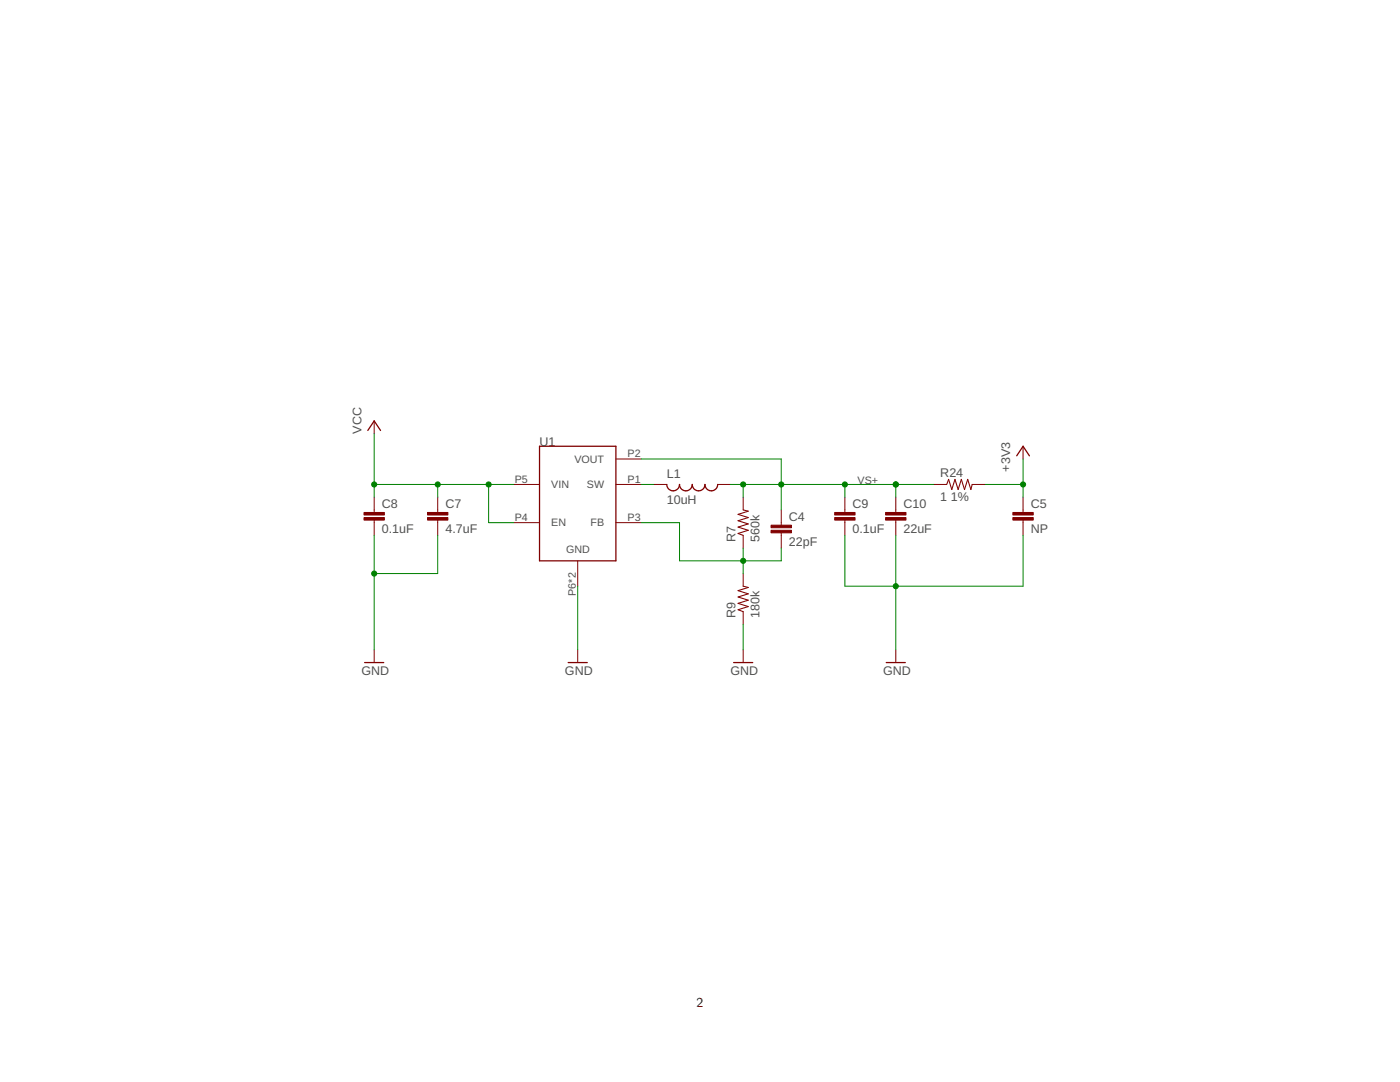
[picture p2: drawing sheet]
<svg xmlns="http://www.w3.org/2000/svg" width="279mm" height="216mm" viewBox="0 0 279 216" stroke-linecap="round" stroke-linejoin="round" font-family="sans-serif">
<g fill="none" stroke="#800000" stroke-width=".2">
<path d="M74.7 84v2.5M74.7 99.2v3.1M87.4 99.2v3.1M102.6 96.7h5.1M122.9 96.7h5.1M122.9 91.6h5.1M130.5 96.7h2.6M143.2 96.7h2.6M148.3 99.2v2.5M168.6 99.2v3.1M178.8 99.2v3.1M186.4 96.7h2.5"/>
<path d="M194 96.7h2.6M204.2 89v2.6M204.2 99.2v3.1M74.7 103.8v3M87.4 103.8v3M102.6 104.3h5.1M115.3 111.9v5.1M122.9 104.3h5.1M148.3 106.8v2.6M148.3 114.4v2.6M155.9 101.7v3.1M155.9 106.3v3.1"/>
<path d="M168.6 103.8v3M178.8 103.8v3M204.2 103.8v3M74.7 129.7v2.5M115.3 129.7v2.5M148.3 122v2.6M148.3 129.7v2.5M178.8 129.7v2.5"/>
</g>
<path d="M73.4 85.9l1.3-1.9 1.2 1.9M107.7 89h15.2v22.9h-15.2zM133.1 96.7a1.27 1.27 0 0 0 1.2 1.2 1.27 1.27 0 0 0 1.3-1.2 1.27 1.27 0 0 0 1.3 1.2 1.27 1.27 0 0 0 1.3-1.2 1.27 1.27 0 0 0 1.2 1.2 1.27 1.27 0 0 0 1.3-1.2 1.27 1.27 0 0 0 1.3 1.2 1.27 1.27 0 0 0 1.2-1.2M202.9 91l1.3-2 1.2 2M72.8 132.2h3.8M113.4 132.2h3.8M146.4 132.2h3.8M176.9 132.2h3.8" fill="none" stroke="#800000" stroke-width=".25"/>
<path d="M188.9 96.7l.4-1 .6 2 .7-2 .6 2 .7-2 .6 2 .6-2 .7 2 .2-1M148.3 101.7l1 .3-2 .6 2 .7-2 .6 2 .6-2 .7 2 .6-2 .6 1 .4M148.3 117l1 .2-2 .7 2 .6-2 .6 2 .7-2 .6 2 .6-2 .7 1 .3" fill="none" stroke="#800000" stroke-width=".21"/>
<g fill="#800000" stroke="#800000" stroke-width=".2">
<path d="M153.9 105.8h4v.5h-4z"/>
<path d="M153.9 104.8h4v.5h-4z"/>
<path d="M85.3 103.3h4.1v.5h-4.1z"/>
<path d="M85.3 102.3h4.1v.5h-4.1z"/>
<path d="M72.6 103.3h4.1v.5h-4.1z"/>
<path d="M72.6 102.3h4.1v.5h-4.1z"/>
<path d="M166.6 103.3h4v.5h-4z"/>
<path d="M166.6 102.3h4v.5h-4z"/>
<path d="M176.7 103.3h4.1v.5h-4.1z"/>
<path d="M176.7 102.3h4.1v.5h-4.1z"/>
<path d="M202.1 103.3h4.1v.5h-4.1z"/>
<path d="M202.1 102.3h4.1v.5h-4.1z"/>
</g>
<g fill="none" stroke="#008000" stroke-width=".2">
<path d="M74.7 86.5v12.7M74.7 96.7h27.9M87.4 96.7v2.5M97.5 96.7v7.6h5.1M128 91.6h27.9v10.1M128 96.7h2.5M145.8 96.7h40.6M148.3 96.7v2.5M168.6 96.7v2.5M178.8 96.7v2.5M196.6 96.7h7.6M204.2 91.6v7.6"/>
<path d="M74.7 106.8v22.9M87.4 106.8v7.6h-12.7M115.3 117v12.7M128 104.3h7.6v7.6h20.3v-2.5M148.3 109.4v5M168.6 106.8v10.2h35.6v-10.2M178.8 106.8v22.9M148.3 124.6v5.1"/>
</g>
<g fill="#008000" stroke="#008000" stroke-width=".2">
<circle cx="148.3" cy="111.9" r=".51"/>
<circle cx="74.7" cy="114.4" r=".51"/>
<circle cx="178.8" cy="117" r=".51"/>
<circle cx="74.7" cy="96.7" r=".51"/>
<circle cx="87.4" cy="96.7" r=".51"/>
<circle cx="97.5" cy="96.7" r=".51"/>
<circle cx="178.8" cy="96.7" r=".51"/>
<circle cx="155.9" cy="96.7" r=".51"/>
<circle cx="148.3" cy="96.7" r=".51"/>
<circle cx="168.6" cy="96.7" r=".51"/>
<circle cx="204.2" cy="96.7" r=".51"/>
</g>
<text font-size="2.7" x="139" y="200.9">2</text>
<g font-size="2.5" fill="#505050">
<text x="72.1" y="86.5" transform="rotate(-90 72.1 86.5)">VCC</text>
<text x="107.7" y="89.1">U1</text>
<text x="133.1" y="95.4">L1</text>
<text x="187.7" y="95.2">R24</text>
<text x="201.6" y="94.1" transform="rotate(-90 201.6 94.1)">+3V3</text>
<text x="76.2" y="101.4">C8</text>
<text x="88.9" y="101.4">C7</text>
<text x="133.1" y="100.5">10uH</text>
<text x="170.1" y="101.4">C9</text>
<text x="180.3" y="101.4">C10</text>
<text x="187.7" y="100">1</text>
<text x="189.7" y="100">1%</text>
<text x="205.7" y="101.4">C5</text>
<text x="76.2" y="106.4">0.1uF</text>
<text x="88.9" y="106.4">4.7uF</text>
<text x="157.4" y="103.9">C4</text>
<text x="170.1" y="106.4">0.1uF</text>
<text x="180.3" y="106.4">22uF</text>
<text x="205.7" y="106.4">NP</text>
<text x="146.8" y="108.1" transform="rotate(-90 146.8 108.1)">R7</text>
<text x="151.6" y="108.1" transform="rotate(-90 151.6 108.1)">560k</text>
<text x="157.4" y="109">22pF</text>
<text x="146.8" y="123.3" transform="rotate(-90 146.8 123.3)">R9</text>
<text x="151.6" y="123.3" transform="rotate(-90 151.6 123.3)">180k</text>
<text x="72.1" y="134.7">GND</text>
<text x="112.8" y="134.7">GND</text>
<text x="145.8" y="134.7">GND</text>
<text x="176.2" y="134.7">GND</text>
</g>
<g font-size="2.1" fill="#505050">
<text x="114.6" y="92.4">VOUT</text>
<text x="125.2" y="91.2">P2</text>
<text x="102.7" y="96.3">P5</text>
<text x="110" y="97.4">VIN</text>
<text x="117.1" y="97.4">SW</text>
<text x="125.2" y="96.3">P1</text>
<text x="171.2" y="96.7">VS+</text>
<text x="102.7" y="103.9">P4</text>
<text x="110" y="105">EN</text>
<text x="117.8" y="105">FB</text>
<text x="125.2" y="103.9">P3</text>
<text x="113" y="110.4">GND</text>
<text x="114.9" y="118.9" transform="rotate(-90 114.9 118.9)">P6*2</text>
</g>
</svg>
